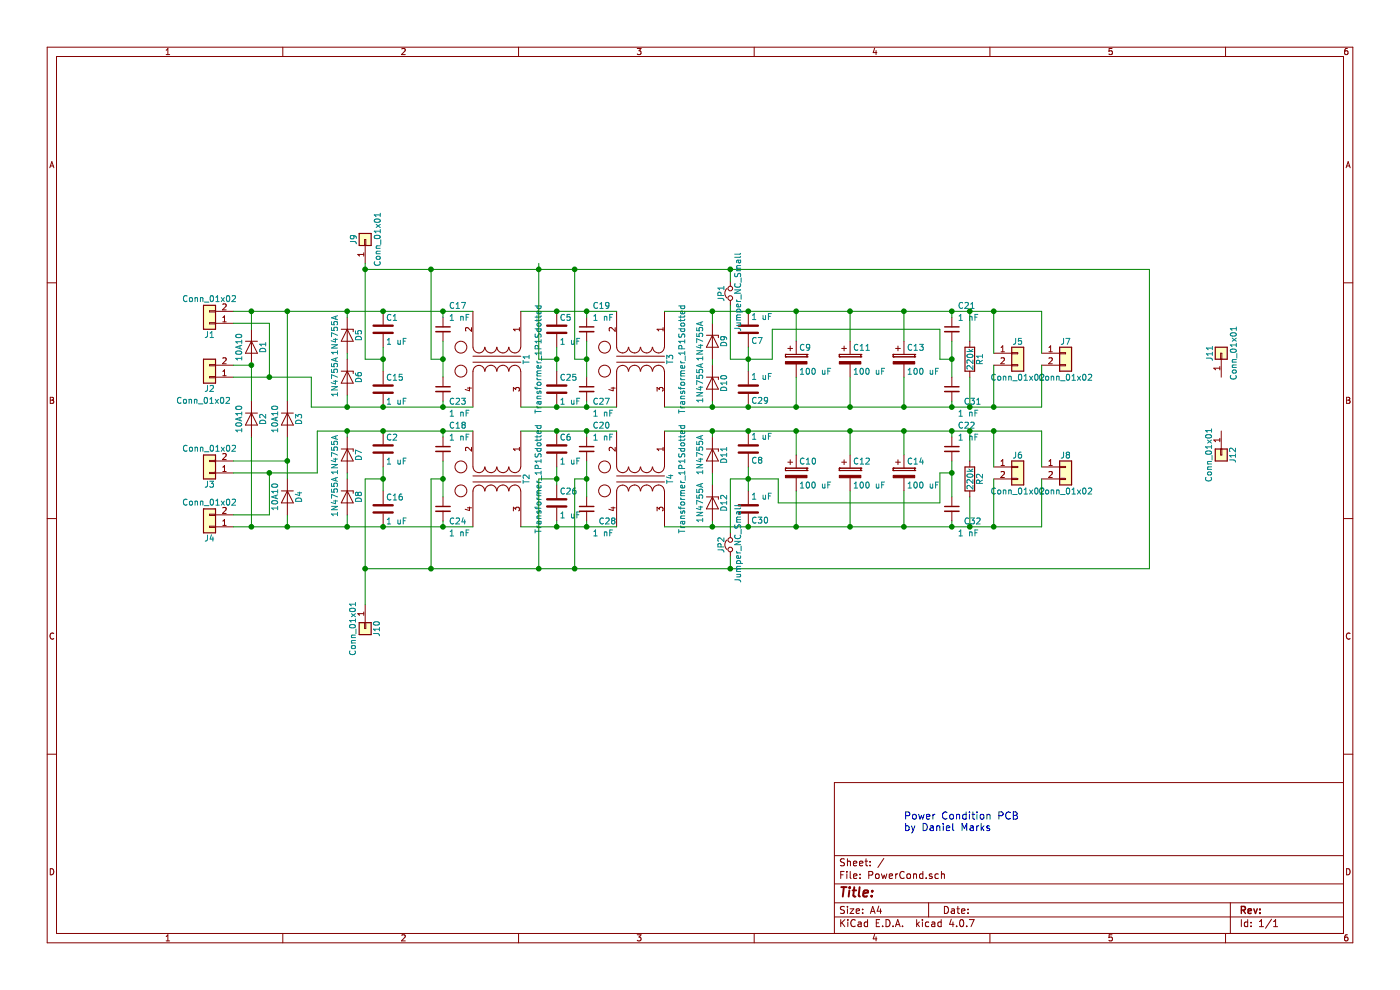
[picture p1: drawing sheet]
EESchema Schematic File Version 2
LIBS:power
LIBS:device
LIBS:switches
LIBS:relays
LIBS:motors
LIBS:transistors
LIBS:conn
LIBS:linear
LIBS:regul
LIBS:74xx
LIBS:cmos4000
LIBS:adc-dac
LIBS:memory
LIBS:xilinx
LIBS:microcontrollers
LIBS:dsp
LIBS:microchip
LIBS:analog_switches
LIBS:motorola
LIBS:texas
LIBS:intel
LIBS:audio
LIBS:interface
LIBS:digital-audio
LIBS:philips
LIBS:display
LIBS:cypress
LIBS:siliconi
LIBS:opto
LIBS:atmel
LIBS:contrib
LIBS:valves
LIBS:transformer_cnv
LIBS:PowerCond-cache
EELAYER 25 0
EELAYER END
$Descr A4 11693 8268
encoding utf-8
Sheet 1 1
Title ""
Date ""
Rev ""
Comp ""
Comment1 ""
Comment2 ""
Comment3 ""
Comment4 ""
$EndDescr
$Comp
L Transformer_1P1Sdotted T1
U 1 1
P 4150 3000
F 0 "T1" H 4150 3250 50  0000 C CNN
F 1 "Transformer_1P1Sdotted" H 4150 3350 50  0000 C CNN
F 2 "PowerCond:GenericCMCL3" H 4150 3000 50  0001 C CNN
F 3 "" H 4150 3000 50  0001 C CNN
	1    4150 3000
	0    1    1    0   
$EndComp
$Comp
L Conn_01x02 J2
U 1 1
P 1750 3150
F 0 "J2" H 1750 3250 50  0000 C CNN
F 1 "Conn_01x02" H 1800 3350 50  0000 C CNN
F 2 "Connectors_Terminal_Blocks:TerminalBlock_bornier-2_P5.08mm" H 1750 3150 50  0001 C CNN
F 3 "" H 1750 3150 50  0001 C CNN
F 4 "C395849" H 1750 3150 60  0001 C CNN "LCSC"
	1    1750 3150
	-1   0    0    1   
$EndComp
$Comp
L D D1
U 1 1
P 2100 2900
F 0 "D1" H 2100 3000 50  0000 C CNN
F 1 "10A10" H 2100 2800 50  0000 C CNN
F 2 "Diodes_THT:D_P600_R-6_P12.70mm_Horizontal" H 2100 2900 50  0001 C CNN
F 3 "" H 2100 2900 50  0001 C CNN
F 4 "C106904" H 2100 2900 60  0001 C CNN "LCSC"
	1    2100 2900
	0    1    1    0   
$EndComp
$Comp
L Conn_01x02 J3
U 1 1
P 1750 3950
F 0 "J3" H 1750 4050 50  0000 C CNN
F 1 "Conn_01x02" H 1750 3750 50  0000 C CNN
F 2 "Connectors_Terminal_Blocks:TerminalBlock_bornier-2_P5.08mm" H 1750 3950 50  0001 C CNN
F 3 "" H 1750 3950 50  0001 C CNN
F 4 "C395849" H 1750 3950 60  0001 C CNN "LCSC"
	1    1750 3950
	-1   0    0    1   
$EndComp
$Comp
L D D3
U 1 1
P 2400 3500
F 0 "D3" H 2400 3600 50  0000 C CNN
F 1 "10A10" H 2400 3400 50  0000 C CNN
F 2 "Diodes_THT:D_P600_R-6_P12.70mm_Horizontal" H 2400 3500 50  0001 C CNN
F 3 "" H 2400 3500 50  0001 C CNN
F 4 "C106904" H 2400 3500 60  0001 C CNN "LCSC"
	1    2400 3500
	0    1    1    0   
$EndComp
$Comp
L Transformer_1P1Sdotted T2
U 1 1
P 4150 4000
F 0 "T2" H 4150 4250 50  0000 C CNN
F 1 "Transformer_1P1Sdotted" H 4150 4350 50  0000 C CNN
F 2 "PowerCond:GenericCMCL3" H 4150 4000 50  0001 C CNN
F 3 "" H 4150 4000 50  0001 C CNN
	1    4150 4000
	0    1    1    0   
$EndComp
$Comp
L D D4
U 1 1
P 2400 4150
F 0 "D4" H 2400 4250 50  0000 C CNN
F 1 "10A10" H 2400 4050 50  0000 C CNN
F 2 "Diodes_THT:D_P600_R-6_P12.70mm_Horizontal" H 2400 4150 50  0001 C CNN
F 3 "" H 2400 4150 50  0001 C CNN
F 4 "C106904" H 2400 4150 60  0001 C CNN "LCSC"
	1    2400 4150
	0    1    1    0   
$EndComp
$Comp
L D D2
U 1 1
P 2100 3500
F 0 "D2" H 2100 3600 50  0000 C CNN
F 1 "10A10" H 2100 3400 50  0000 C CNN
F 2 "Diodes_THT:D_P600_R-6_P12.70mm_Horizontal" H 2100 3500 50  0001 C CNN
F 3 "" H 2100 3500 50  0001 C CNN
F 4 "C106904" H 2100 3500 60  0001 C CNN "LCSC"
	1    2100 3500
	0    1    1    0   
$EndComp
$Comp
L D_Zener D6
U 1 1
P 2900 3150
F 0 "D6" H 2900 3250 50  0000 C CNN
F 1 "1N4755A" H 2900 3050 50  0000 C CNN
F 2 "Diodes_THT:D_DO-41_SOD81_P7.62mm_Horizontal" H 2900 3150 50  0001 C CNN
F 3 "" H 2900 3150 50  0001 C CNN
F 4 "C8043" H 2900 3150 60  0001 C CNN "LCSC"
	1    2900 3150
	0    1    1    0   
$EndComp
$Comp
L D_Zener D5
U 1 1
P 2900 2800
F 0 "D5" H 2900 2900 50  0000 C CNN
F 1 "1N4755A" H 2900 2700 50  0000 C CNN
F 2 "Diodes_THT:D_DO-41_SOD81_P7.62mm_Horizontal" H 2900 2800 50  0001 C CNN
F 3 " " H 2900 2800 50  0001 C CNN
F 4 "C8043" H 2900 2800 60  0001 C CNN "LCSC"
	1    2900 2800
	0    1    1    0   
$EndComp
$Comp
L D_Zener D7
U 1 1
P 2900 3800
F 0 "D7" H 2900 3900 50  0000 C CNN
F 1 "1N4755A" H 2900 3700 50  0000 C CNN
F 2 "Diodes_THT:D_DO-41_SOD81_P7.62mm_Horizontal" H 2900 3800 50  0001 C CNN
F 3 "" H 2900 3800 50  0001 C CNN
F 4 "C8043" H 2900 3800 60  0001 C CNN "LCSC"
	1    2900 3800
	0    1    1    0   
$EndComp
$Comp
L D_Zener D8
U 1 1
P 2900 4150
F 0 "D8" H 2900 4250 50  0000 C CNN
F 1 "1N4755A" H 2900 4050 50  0000 C CNN
F 2 "Diodes_THT:D_DO-41_SOD81_P7.62mm_Horizontal" H 2900 4150 50  0001 C CNN
F 3 "" H 2900 4150 50  0001 C CNN
F 4 "C8043" H 2900 4150 60  0001 C CNN "LCSC"
	1    2900 4150
	0    1    1    0   
$EndComp
$Comp
L C C1
U 1 1
P 3200 2750
F 0 "C1" H 3225 2850 50  0000 L CNN
F 1 "1 uF" H 3225 2650 50  0000 L CNN
F 2 "Capacitors_THT:C_Axial_L5.1mm_D3.1mm_P12.50mm_Horizontal" H 3238 2600 50  0001 C CNN
F 3 "" H 3200 2750 50  0001 C CNN
F 4 "C178471" H 3200 2750 60  0001 C CNN "LCSC"
	1    3200 2750
	1    0    0    -1  
$EndComp
$Comp
L C C2
U 1 1
P 3200 3750
F 0 "C2" H 3225 3850 50  0000 L CNN
F 1 "1 uF" H 3225 3650 50  0000 L CNN
F 2 "Capacitors_THT:C_Axial_L5.1mm_D3.1mm_P12.50mm_Horizontal" H 3238 3600 50  0001 C CNN
F 3 "" H 3200 3750 50  0001 C CNN
F 4 "C178471" H 3200 3750 60  0001 C CNN "LCSC"
	1    3200 3750
	1    0    0    -1  
$EndComp
$Comp
L Conn_01x02 J1
U 1 1
P 1750 2700
F 0 "J1" H 1750 2800 50  0000 C CNN
F 1 "Conn_01x02" H 1750 2500 50  0000 C CNN
F 2 "Connectors_Terminal_Blocks:TerminalBlock_bornier-2_P5.08mm" H 1750 2700 50  0001 C CNN
F 3 "" H 1750 2700 50  0001 C CNN
F 4 "C395849" H 1750 2700 60  0001 C CNN "LCSC"
	1    1750 2700
	-1   0    0    1   
$EndComp
$Comp
L Conn_01x02 J4
U 1 1
P 1750 4400
F 0 "J4" H 1750 4500 50  0000 C CNN
F 1 "Conn_01x02" H 1750 4200 50  0000 C CNN
F 2 "Connectors_Terminal_Blocks:TerminalBlock_bornier-2_P5.08mm" H 1750 4400 50  0001 C CNN
F 3 "" H 1750 4400 50  0001 C CNN
F 4 "C395849" H 1750 4400 60  0001 C CNN "LCSC"
	1    1750 4400
	-1   0    0    1   
$EndComp
$Comp
L D_Zener D9
U 1 1
P 5950 2850
F 0 "D9" H 5950 2950 50  0000 C CNN
F 1 "1N4755A" H 5950 2750 50  0000 C CNN
F 2 "Diodes_THT:D_DO-41_SOD81_P7.62mm_Horizontal" H 5950 2850 50  0001 C CNN
F 3 "" H 5950 2850 50  0001 C CNN
F 4 "C8043" H 5950 2850 60  0001 C CNN "LCSC"
	1    5950 2850
	0    1    1    0   
$EndComp
$Comp
L D_Zener D10
U 1 1
P 5950 3200
F 0 "D10" H 5950 3300 50  0000 C CNN
F 1 "1N4755A" H 5950 3100 50  0000 C CNN
F 2 "Diodes_THT:D_DO-41_SOD81_P7.62mm_Horizontal" H 5950 3200 50  0001 C CNN
F 3 "" H 5950 3200 50  0001 C CNN
F 4 "C8043" H 5950 3200 60  0001 C CNN "LCSC"
	1    5950 3200
	0    1    1    0   
$EndComp
$Comp
L D_Zener D11
U 1 1
P 5950 3800
F 0 "D11" H 5950 3900 50  0000 C CNN
F 1 "1N4755A" H 5950 3700 50  0000 C CNN
F 2 "Diodes_THT:D_DO-41_SOD81_P7.62mm_Horizontal" H 5950 3800 50  0001 C CNN
F 3 "" H 5950 3800 50  0001 C CNN
F 4 "C8043" H 5950 3800 60  0001 C CNN "LCSC"
	1    5950 3800
	0    1    1    0   
$EndComp
$Comp
L D_Zener D12
U 1 1
P 5950 4200
F 0 "D12" H 5950 4300 50  0000 C CNN
F 1 "1N4755A" H 5950 4100 50  0000 C CNN
F 2 "Diodes_THT:D_DO-41_SOD81_P7.62mm_Horizontal" H 5950 4200 50  0001 C CNN
F 3 "" H 5950 4200 50  0001 C CNN
F 4 "C8043" H 5950 4200 60  0001 C CNN "LCSC"
	1    5950 4200
	0    1    1    0   
$EndComp
$Comp
L C C5
U 1 1
P 4650 2750
F 0 "C5" H 4675 2850 50  0000 L CNN
F 1 "1 uF" H 4675 2650 50  0000 L CNN
F 2 "Capacitors_THT:C_Axial_L5.1mm_D3.1mm_P12.50mm_Horizontal" H 4688 2600 50  0001 C CNN
F 3 "" H 4650 2750 50  0001 C CNN
F 4 "C178471" H 4650 2750 60  0001 C CNN "LCSC"
	1    4650 2750
	1    0    0    -1  
$EndComp
$Comp
L C C6
U 1 1
P 4650 3750
F 0 "C6" H 4675 3850 50  0000 L CNN
F 1 "1 uF" H 4675 3650 50  0000 L CNN
F 2 "Capacitors_THT:C_Axial_L5.1mm_D3.1mm_P12.50mm_Horizontal" H 4688 3600 50  0001 C CNN
F 3 "" H 4650 3750 50  0001 C CNN
F 4 "C178471" H 4650 3750 60  0001 C CNN "LCSC"
	1    4650 3750
	1    0    0    -1  
$EndComp
$Comp
L Transformer_1P1Sdotted T3
U 1 1
P 5350 3000
F 0 "T3" H 5350 3250 50  0000 C CNN
F 1 "Transformer_1P1Sdotted" H 5350 3350 50  0000 C CNN
F 2 "PowerCond:GenericCMCL3" H 5350 3000 50  0001 C CNN
F 3 "" H 5350 3000 50  0001 C CNN
F 4 "C249151" H 5350 3000 60  0001 C CNN "LCSC"
	1    5350 3000
	0    1    1    0   
$EndComp
$Comp
L Transformer_1P1Sdotted T4
U 1 1
P 5350 4000
F 0 "T4" H 5350 4250 50  0000 C CNN
F 1 "Transformer_1P1Sdotted" H 5350 4350 50  0000 C CNN
F 2 "PowerCond:GenericCMCL3" H 5350 4000 50  0001 C CNN
F 3 "" H 5350 4000 50  0001 C CNN
	1    5350 4000
	0    1    1    0   
$EndComp
$Comp
L C C7
U 1 1
P 6250 2750
F 0 "C7" H 6275 2850 50  0000 L CNN
F 1 "1 uF" H 6275 2650 50  0000 L CNN
F 2 "Capacitors_THT:C_Axial_L5.1mm_D3.1mm_P12.50mm_Horizontal" H 6288 2600 50  0001 C CNN
F 3 "" H 6250 2750 50  0001 C CNN
F 4 "C178471" H 6250 2750 60  0001 C CNN "LCSC"
	1    6250 2750
	1    0    0    1   
$EndComp
$Comp
L C C8
U 1 1
P 6250 3750
F 0 "C8" H 6275 3850 50  0000 L CNN
F 1 "1 uF" H 6275 3650 50  0000 L CNN
F 2 "Capacitors_THT:C_Axial_L5.1mm_D3.1mm_P12.50mm_Horizontal" H 6288 3600 50  0001 C CNN
F 3 "" H 6250 3750 50  0001 C CNN
F 4 "C178471" H 6250 3750 60  0001 C CNN "LCSC"
	1    6250 3750
	1    0    0    1   
$EndComp
$Comp
L CP C9
U 1 1
P 6650 3000
F 0 "C9" H 6675 3100 50  0000 L CNN
F 1 "100 uF" H 6675 2900 50  0000 L CNN
F 2 "Capacitors_THT:CP_Radial_D14.0mm_P7.50mm" H 6688 2850 50  0001 C CNN
F 3 "" H 6650 3000 50  0001 C CNN
F 4 "C330940" H 6650 3000 60  0001 C CNN "LCSC"
	1    6650 3000
	1    0    0    -1  
$EndComp
Text Notes 7550 6950 0    60   ~ 0
Power Condition PCB\nby Daniel Marks
$Comp
L CP C11
U 1 1
P 7100 3000
F 0 "C11" H 7125 3100 50  0000 L CNN
F 1 "100 uF" H 7125 2900 50  0000 L CNN
F 2 "Capacitors_THT:CP_Radial_D14.0mm_P7.50mm" H 7138 2850 50  0001 C CNN
F 3 "" H 7100 3000 50  0001 C CNN
F 4 "C330940" H 7100 3000 60  0001 C CNN "LCSC"
	1    7100 3000
	1    0    0    -1  
$EndComp
$Comp
L CP C10
U 1 1
P 6650 3950
F 0 "C10" H 6675 4050 50  0000 L CNN
F 1 "100 uF" H 6675 3850 50  0000 L CNN
F 2 "Capacitors_THT:CP_Radial_D14.0mm_P7.50mm" H 6688 3800 50  0001 C CNN
F 3 "" H 6650 3950 50  0001 C CNN
F 4 "C330940" H 6650 3950 60  0001 C CNN "LCSC"
	1    6650 3950
	1    0    0    -1  
$EndComp
$Comp
L CP C12
U 1 1
P 7100 3950
F 0 "C12" H 7125 4050 50  0000 L CNN
F 1 "100 uF" H 7125 3850 50  0000 L CNN
F 2 "Capacitors_THT:CP_Radial_D14.0mm_P7.50mm" H 7138 3800 50  0001 C CNN
F 3 "" H 7100 3950 50  0001 C CNN
F 4 "C330940" H 7100 3950 60  0001 C CNN "LCSC"
	1    7100 3950
	1    0    0    -1  
$EndComp
$Comp
L CP C13
U 1 1
P 7550 3000
F 0 "C13" H 7575 3100 50  0000 L CNN
F 1 "100 uF" H 7575 2900 50  0000 L CNN
F 2 "Capacitors_THT:CP_Radial_D14.0mm_P7.50mm" H 7588 2850 50  0001 C CNN
F 3 "" H 7550 3000 50  0001 C CNN
F 4 "C330940" H 7550 3000 60  0001 C CNN "LCSC"
	1    7550 3000
	1    0    0    -1  
$EndComp
$Comp
L CP C14
U 1 1
P 7550 3950
F 0 "C14" H 7575 4050 50  0000 L CNN
F 1 "100 uF" H 7575 3850 50  0000 L CNN
F 2 "Capacitors_THT:CP_Radial_D14.0mm_P7.50mm" H 7588 3800 50  0001 C CNN
F 3 "" H 7550 3950 50  0001 C CNN
F 4 "C330940" H 7550 3950 60  0001 C CNN "LCSC"
	1    7550 3950
	1    0    0    -1  
$EndComp
$Comp
L Conn_01x02 J5
U 1 1
P 8500 2950
F 0 "J5" H 8500 3050 50  0000 C CNN
F 1 "Conn_01x02" H 8500 2750 50  0000 C CNN
F 2 "Connectors_Terminal_Blocks:TerminalBlock_bornier-2_P5.08mm" H 8500 2950 50  0001 C CNN
F 3 "" H 8500 2950 50  0001 C CNN
F 4 "C395849" H 8500 2950 60  0001 C CNN "LCSC"
	1    8500 2950
	1    0    0    -1  
$EndComp
$Comp
L Conn_01x02 J6
U 1 1
P 8500 3900
F 0 "J6" H 8500 4000 50  0000 C CNN
F 1 "Conn_01x02" H 8500 3700 50  0000 C CNN
F 2 "Connectors_Terminal_Blocks:TerminalBlock_bornier-2_P5.08mm" H 8500 3900 50  0001 C CNN
F 3 "" H 8500 3900 50  0001 C CNN
F 4 "C395849" H 8500 3900 60  0001 C CNN "LCSC"
	1    8500 3900
	1    0    0    -1  
$EndComp
$Comp
L Conn_01x02 J7
U 1 1
P 8900 2950
F 0 "J7" H 8900 3050 50  0000 C CNN
F 1 "Conn_01x02" H 8900 2750 50  0000 C CNN
F 2 "Connectors_Terminal_Blocks:TerminalBlock_bornier-2_P5.08mm" H 8900 2950 50  0001 C CNN
F 3 "" H 8900 2950 50  0001 C CNN
F 4 "C395849" H 8900 2950 60  0001 C CNN "LCSC"
	1    8900 2950
	1    0    0    -1  
$EndComp
$Comp
L Conn_01x02 J8
U 1 1
P 8900 3900
F 0 "J8" H 8900 4000 50  0000 C CNN
F 1 "Conn_01x02" H 8900 3700 50  0000 C CNN
F 2 "Connectors_Terminal_Blocks:TerminalBlock_bornier-2_P5.08mm" H 8900 3900 50  0001 C CNN
F 3 "" H 8900 3900 50  0001 C CNN
F 4 "C395849" H 8900 3900 60  0001 C CNN "LCSC"
	1    8900 3900
	1    0    0    -1  
$EndComp
$Comp
L Conn_01x01 J9
U 1 1
P 3050 2000
F 0 "J9" H 3050 2100 50  0000 C CNN
F 1 "Conn_01x01" H 3050 1900 50  0000 C CNN
F 2 "Connectors:1pin" H 3050 2000 50  0001 C CNN
F 3 "" H 3050 2000 50  0001 C CNN
	1    3050 2000
	0    -1   -1   0   
$EndComp
$Comp
L Conn_01x01 J10
U 1 1
P 3050 5250
F 0 "J10" H 3050 5350 50  0000 C CNN
F 1 "Conn_01x01" H 3050 5150 50  0000 C CNN
F 2 "Connectors:1pin" H 3050 5250 50  0001 C CNN
F 3 "" H 3050 5250 50  0001 C CNN
	1    3050 5250
	0    1    1    0   
$EndComp
$Comp
L Conn_01x01 J11
U 1 1
P 10200 2950
F 0 "J11" H 10200 3050 50  0000 C CNN
F 1 "Conn_01x01" H 10200 2850 50  0000 C CNN
F 2 "Connectors:1pin" H 10200 2950 50  0001 C CNN
F 3 "" H 10200 2950 50  0001 C CNN
	1    10200 2950
	0    -1   -1   0   
$EndComp
$Comp
L Conn_01x01 J12
U 1 1
P 10200 3800
F 0 "J12" H 10200 3900 50  0000 C CNN
F 1 "Conn_01x01" H 10200 3700 50  0000 C CNN
F 2 "Connectors:1pin" H 10200 3800 50  0001 C CNN
F 3 "" H 10200 3800 50  0001 C CNN
	1    10200 3800
	0    1    1    0   
$EndComp
$Comp
L C C15
U 1 1
P 3200 3250
F 0 "C15" H 3225 3350 50  0000 L CNN
F 1 "1 uF" H 3225 3150 50  0000 L CNN
F 2 "Capacitors_THT:C_Axial_L5.1mm_D3.1mm_P12.50mm_Horizontal" H 3238 3100 50  0001 C CNN
F 3 "" H 3200 3250 50  0001 C CNN
F 4 "C178471" H 3200 3250 60  0001 C CNN "LCSC"
	1    3200 3250
	1    0    0    -1  
$EndComp
$Comp
L C C16
U 1 1
P 3200 4250
F 0 "C16" H 3225 4350 50  0000 L CNN
F 1 "1 uF" H 3225 4150 50  0000 L CNN
F 2 "Capacitors_THT:C_Axial_L5.1mm_D3.1mm_P12.50mm_Horizontal" H 3238 4100 50  0001 C CNN
F 3 "" H 3200 4250 50  0001 C CNN
F 4 "C178471" H 3200 4250 60  0001 C CNN "LCSC"
	1    3200 4250
	1    0    0    -1  
$EndComp
$Comp
L C_Small C18
U 1 1
P 3700 3750
F 0 "C18" H 3750 3950 50  0000 L CNN
F 1 "1 nF" H 3750 3850 50  0000 L CNN
F 2 "Capacitors_THT:C_Disc_D5.0mm_W2.5mm_P5.00mm" H 3700 3750 50  0001 C CNN
F 3 "" H 3700 3750 50  0001 C CNN
F 4 "C249151" H 3700 3750 60  0001 C CNN "LCSC"
	1    3700 3750
	1    0    0    -1  
$EndComp
$Comp
L C_Small C17
U 1 1
P 3700 2750
F 0 "C17" H 3750 2950 50  0000 L CNN
F 1 "1 nF" H 3750 2850 50  0000 L CNN
F 2 "Capacitors_THT:C_Disc_D5.0mm_W2.5mm_P5.00mm" H 3700 2750 50  0001 C CNN
F 3 "" H 3700 2750 50  0001 C CNN
F 4 "C249151" H 3700 2750 60  0001 C CNN "LCSC"
	1    3700 2750
	1    0    0    -1  
$EndComp
$Comp
L C_Small C19
U 1 1
P 4900 2750
F 0 "C19" H 4950 2950 50  0000 L CNN
F 1 "1 nF" H 4950 2850 50  0000 L CNN
F 2 "Capacitors_THT:C_Disc_D5.0mm_W2.5mm_P5.00mm" H 4900 2750 50  0001 C CNN
F 3 "" H 4900 2750 50  0001 C CNN
	1    4900 2750
	1    0    0    -1  
$EndComp
$Comp
L C_Small C20
U 1 1
P 4900 3750
F 0 "C20" H 4950 3950 50  0000 L CNN
F 1 "1 nF" H 4950 3850 50  0000 L CNN
F 2 "Capacitors_THT:C_Disc_D5.0mm_W2.5mm_P5.00mm" H 4900 3750 50  0001 C CNN
F 3 "" H 4900 3750 50  0001 C CNN
F 4 "C249151" H 4900 3750 60  0001 C CNN "LCSC"
	1    4900 3750
	1    0    0    -1  
$EndComp
$Comp
L C_Small C21
U 1 1
P 7950 2750
F 0 "C21" H 8000 2950 50  0000 L CNN
F 1 "1 nF" H 8000 2850 50  0000 L CNN
F 2 "Capacitors_THT:C_Disc_D5.0mm_W2.5mm_P5.00mm" H 7950 2750 50  0001 C CNN
F 3 "" H 7950 2750 50  0001 C CNN
F 4 "C249151" H 7950 2750 60  0001 C CNN "LCSC"
	1    7950 2750
	1    0    0    -1  
$EndComp
$Comp
L C_Small C22
U 1 1
P 7950 3750
F 0 "C22" H 8000 3950 50  0000 L CNN
F 1 "1 nF" H 8000 3850 50  0000 L CNN
F 2 "Capacitors_THT:C_Disc_D5.0mm_W2.5mm_P5.00mm" H 7950 3750 50  0001 C CNN
F 3 "" H 7950 3750 50  0001 C CNN
F 4 "C249151" H 7950 3750 60  0001 C CNN "LCSC"
	1    7950 3750
	1    0    0    -1  
$EndComp
$Comp
L C C25
U 1 1
P 4650 3250
F 0 "C25" H 4675 3350 50  0000 L CNN
F 1 "1 uF" H 4675 3150 50  0000 L CNN
F 2 "Capacitors_THT:C_Axial_L5.1mm_D3.1mm_P12.50mm_Horizontal" H 4688 3100 50  0001 C CNN
F 3 "" H 4650 3250 50  0001 C CNN
F 4 "C178471" H 4650 3250 60  0001 C CNN "LCSC"
	1    4650 3250
	1    0    0    -1  
$EndComp
$Comp
L C C26
U 1 1
P 4650 4200
F 0 "C26" H 4675 4300 50  0000 L CNN
F 1 "1 uF" H 4675 4100 50  0000 L CNN
F 2 "Capacitors_THT:C_Axial_L5.1mm_D3.1mm_P12.50mm_Horizontal" H 4688 4050 50  0001 C CNN
F 3 "" H 4650 4200 50  0001 C CNN
F 4 "C178471" H 4650 4200 60  0001 C CNN "LCSC"
	1    4650 4200
	1    0    0    -1  
$EndComp
$Comp
L C C29
U 1 1
P 6250 3250
F 0 "C29" H 6275 3350 50  0000 L CNN
F 1 "1 uF" H 6275 3150 50  0000 L CNN
F 2 "Capacitors_THT:C_Axial_L5.1mm_D3.1mm_P12.50mm_Horizontal" H 6288 3100 50  0001 C CNN
F 3 "" H 6250 3250 50  0001 C CNN
F 4 "C178471" H 6250 3250 60  0001 C CNN "LCSC"
	1    6250 3250
	1    0    0    1   
$EndComp
$Comp
L C C30
U 1 1
P 6250 4250
F 0 "C30" H 6275 4350 50  0000 L CNN
F 1 "1 uF" H 6275 4150 50  0000 L CNN
F 2 "Capacitors_THT:C_Axial_L5.1mm_D3.1mm_P12.50mm_Horizontal" H 6288 4100 50  0001 C CNN
F 3 "" H 6250 4250 50  0001 C CNN
F 4 "C178471" H 6250 4250 60  0001 C CNN "LCSC"
	1    6250 4250
	1    0    0    1   
$EndComp
$Comp
L C_Small C23
U 1 1
P 3700 3250
F 0 "C23" H 3750 3150 50  0000 L CNN
F 1 "1 nF" H 3750 3050 50  0000 L CNN
F 2 "Capacitors_THT:C_Disc_D5.0mm_W2.5mm_P5.00mm" H 3700 3250 50  0001 C CNN
F 3 "" H 3700 3250 50  0001 C CNN
F 4 "C249151" H 3700 3250 60  0001 C CNN "LCSC"
	1    3700 3250
	1    0    0    -1  
$EndComp
$Comp
L C_Small C24
U 1 1
P 3700 4250
F 0 "C24" H 3750 4150 50  0000 L CNN
F 1 "1 nF" H 3750 4050 50  0000 L CNN
F 2 "Capacitors_THT:C_Disc_D5.0mm_W2.5mm_P5.00mm" H 3700 4250 50  0001 C CNN
F 3 "" H 3700 4250 50  0001 C CNN
F 4 "C249151" H 3700 4250 60  0001 C CNN "LCSC"
	1    3700 4250
	1    0    0    -1  
$EndComp
$Comp
L C_Small C27
U 1 1
P 4900 3250
F 0 "C27" H 4950 3150 50  0000 L CNN
F 1 "1 nF" H 4950 3050 50  0000 L CNN
F 2 "Capacitors_THT:C_Disc_D5.0mm_W2.5mm_P5.00mm" H 4900 3250 50  0001 C CNN
F 3 "" H 4900 3250 50  0001 C CNN
F 4 "C249151" H 4900 3250 60  0001 C CNN "LCSC"
	1    4900 3250
	1    0    0    -1  
$EndComp
$Comp
L C_Small C28
U 1 1
P 4900 4250
F 0 "C28" H 5000 4150 50  0000 L CNN
F 1 "1 nF" H 4950 4050 50  0000 L CNN
F 2 "Capacitors_THT:C_Disc_D5.0mm_W2.5mm_P5.00mm" H 4900 4250 50  0001 C CNN
F 3 "" H 4900 4250 50  0001 C CNN
F 4 "C249151" H 4900 4250 60  0001 C CNN "LCSC"
	1    4900 4250
	1    0    0    -1  
$EndComp
$Comp
L C_Small C31
U 1 1
P 7950 3250
F 0 "C31" H 8050 3150 50  0000 L CNN
F 1 "1 nF" H 8000 3050 50  0000 L CNN
F 2 "Capacitors_THT:C_Disc_D5.0mm_W2.5mm_P5.00mm" H 7950 3250 50  0001 C CNN
F 3 "" H 7950 3250 50  0001 C CNN
F 4 "C249151" H 7950 3250 60  0001 C CNN "LCSC"
	1    7950 3250
	1    0    0    -1  
$EndComp
$Comp
L C_Small C32
U 1 1
P 7950 4250
F 0 "C32" H 8050 4150 50  0000 L CNN
F 1 "1 nF" H 8000 4050 50  0000 L CNN
F 2 "Capacitors_THT:C_Disc_D5.0mm_W2.5mm_P5.00mm" H 7950 4250 50  0001 C CNN
F 3 "" H 7950 4250 50  0001 C CNN
F 4 "C249151" H 7950 4250 60  0001 C CNN "LCSC"
	1    7950 4250
	1    0    0    -1  
$EndComp
Wire Wire Line
	2600 3400 3950 3400
Wire Wire Line
	1950 2600 3950 2600
Wire Wire Line
	1950 3050 2100 3050
Wire Wire Line
	2400 2600 2400 3350
Connection ~ 2400 2600
Wire Wire Line
	2400 3650 2400 4000
Wire Wire Line
	2400 3850 1950 3850
Wire Wire Line
	2650 3600 3950 3600
Wire Wire Line
	2650 3950 2650 3600
Wire Wire Line
	1950 3950 2650 3950
Connection ~ 2400 3850
Wire Wire Line
	2400 4400 2400 4300
Wire Wire Line
	1950 4400 3950 4400
Wire Wire Line
	1950 3150 2600 3150
Wire Wire Line
	2600 3150 2600 3400
Wire Wire Line
	2100 3050 2100 3350
Connection ~ 2100 3050
Wire Wire Line
	2100 4400 2100 3650
Connection ~ 2400 4400
Wire Wire Line
	2900 2650 2900 2600
Connection ~ 2900 2600
Wire Wire Line
	2900 3000 2900 2950
Wire Wire Line
	2900 3300 2900 3400
Connection ~ 2900 3400
Wire Wire Line
	2900 4000 2900 3950
Wire Wire Line
	2900 3650 2900 3600
Connection ~ 2900 3600
Wire Wire Line
	2900 4300 2900 4400
Connection ~ 2900 4400
Wire Wire Line
	3200 2600 3200 2600
Connection ~ 3200 2600
Connection ~ 3200 3400
Wire Wire Line
	3200 3600 3200 3600
Connection ~ 3200 3600
Connection ~ 3200 4400
Wire Wire Line
	2250 3150 2250 2700
Connection ~ 2250 3150
Wire Wire Line
	1950 4300 2250 4300
Wire Wire Line
	2250 4300 2250 3950
Connection ~ 2250 3950
Connection ~ 2100 4400
Wire Wire Line
	2100 2750 2100 2600
Connection ~ 2100 2600
Wire Wire Line
	2250 2700 1950 2700
Wire Wire Line
	5950 3350 5950 3400
Wire Wire Line
	5550 3400 8700 3400
Wire Wire Line
	5950 2700 5950 2600
Wire Wire Line
	5550 2600 8700 2600
Wire Wire Line
	5950 3000 5950 3050
Wire Wire Line
	5550 3600 8700 3600
Wire Wire Line
	5950 3600 5950 3650
Wire Wire Line
	5950 4350 5950 4400
Wire Wire Line
	5550 4400 8700 4400
Wire Wire Line
	5950 4050 5950 3950
Connection ~ 5950 2600
Connection ~ 5950 3400
Connection ~ 5950 3600
Connection ~ 5950 4400
Wire Wire Line
	4350 2600 5150 2600
Wire Wire Line
	4350 3400 5150 3400
Wire Wire Line
	4350 3600 5150 3600
Wire Wire Line
	4350 4400 5150 4400
Wire Wire Line
	6250 2600 6250 2600
Wire Wire Line
	6250 3600 6250 3600
Wire Wire Line
	6650 2600 6650 2850
Connection ~ 6250 2600
Wire Wire Line
	6650 3400 6650 3150
Connection ~ 6250 3400
Wire Wire Line
	7100 2600 7100 2850
Connection ~ 6650 2600
Wire Wire Line
	7100 3400 7100 3150
Connection ~ 6650 3400
Wire Wire Line
	6650 3600 6650 3800
Connection ~ 6250 3600
Wire Wire Line
	6650 4400 6650 4100
Connection ~ 6250 4400
Wire Wire Line
	7100 3600 7100 3800
Connection ~ 6650 3600
Wire Wire Line
	7100 4400 7100 4100
Connection ~ 6650 4400
Wire Wire Line
	7550 2600 7550 2850
Connection ~ 7100 2600
Wire Wire Line
	7550 3400 7550 3150
Connection ~ 7100 3400
Wire Wire Line
	7550 3600 7550 3800
Connection ~ 7100 3600
Wire Wire Line
	7550 4400 7550 4100
Connection ~ 7100 4400
Connection ~ 7550 2600
Connection ~ 7550 3400
Connection ~ 7550 3600
Wire Wire Line
	8700 2600 8700 2950
Wire Wire Line
	8700 3400 8700 3050
Wire Wire Line
	8700 3600 8700 3900
Wire Wire Line
	8700 4400 8700 4000
Wire Wire Line
	3200 2900 3200 3100
Wire Wire Line
	3200 3900 3200 4100
Wire Wire Line
	3050 3000 3200 3000
Connection ~ 3200 3000
Wire Wire Line
	3050 4000 3200 4000
Connection ~ 3200 4000
Wire Wire Line
	3050 4000 3050 5050
Wire Wire Line
	3700 3650 3700 3600
Connection ~ 3700 3600
Connection ~ 3700 4400
Wire Wire Line
	3050 2200 3050 3000
Wire Wire Line
	3700 2650 3700 2600
Connection ~ 3700 2600
Connection ~ 3700 3400
Wire Wire Line
	4650 2600 4650 2600
Connection ~ 4650 2600
Connection ~ 4650 3400
Wire Wire Line
	4900 2650 4900 2600
Connection ~ 4900 2600
Connection ~ 4900 3400
Wire Wire Line
	4650 3600 4650 3600
Connection ~ 4650 3600
Connection ~ 4650 4400
Wire Wire Line
	4900 3650 4900 3600
Connection ~ 4900 3600
Connection ~ 4900 4400
Wire Wire Line
	8300 2950 8300 2600
Connection ~ 8300 2600
Wire Wire Line
	8300 3050 8300 3400
Connection ~ 8300 3400
Wire Wire Line
	8300 3900 8300 3600
Connection ~ 8300 3600
Wire Wire Line
	8300 4000 8300 4400
Connection ~ 8300 4400
Wire Wire Line
	7950 2650 7950 2600
Connection ~ 7950 2600
Connection ~ 7950 3400
Wire Wire Line
	7950 3650 7950 3600
Connection ~ 7950 3600
Wire Wire Line
	4650 3400 4650 3400
Wire Wire Line
	4650 2900 4650 3100
Wire Wire Line
	3050 2250 9600 2250
Wire Wire Line
	4500 2200 4500 3000
Wire Wire Line
	4500 3000 4650 3000
Connection ~ 4650 3000
Connection ~ 3050 2250
Wire Wire Line
	4650 4350 4650 4400
Wire Wire Line
	4650 3900 4650 4050
Wire Wire Line
	3050 4750 9600 4750
Connection ~ 3050 4750
Wire Wire Line
	6250 3400 6250 3400
Wire Wire Line
	6250 2900 6250 3100
Wire Wire Line
	6100 3000 6450 3000
Connection ~ 6250 3000
Connection ~ 4500 2250
Wire Wire Line
	6250 4400 6250 4400
Wire Wire Line
	6250 3900 6250 4100
Wire Wire Line
	6100 4000 6500 4000
Connection ~ 6250 4000
Wire Wire Line
	3700 3350 3700 3400
Wire Wire Line
	3700 2850 3700 3150
Wire Wire Line
	3600 2250 3600 3000
Wire Wire Line
	3600 3000 3700 3000
Connection ~ 3700 3000
Connection ~ 3600 2250
Wire Wire Line
	3700 4350 3700 4400
Wire Wire Line
	3700 3850 3700 4150
Wire Wire Line
	3700 4000 3600 4000
Wire Wire Line
	3600 4000 3600 4750
Connection ~ 3600 4750
Connection ~ 3700 4000
Wire Wire Line
	4900 3350 4900 3400
Wire Wire Line
	4900 2850 4900 3150
Wire Wire Line
	4800 2250 4800 3000
Wire Wire Line
	4800 3000 4900 3000
Connection ~ 4900 3000
Connection ~ 4800 2250
Wire Wire Line
	9600 4750 9600 2250
Connection ~ 6100 4750
Connection ~ 6100 2250
Wire Wire Line
	4900 3850 4900 4150
Wire Wire Line
	4900 4350 4900 4400
Wire Wire Line
	4900 4000 4800 4000
Wire Wire Line
	4800 4000 4800 4750
Connection ~ 4800 4750
Connection ~ 4900 4000
Wire Wire Line
	7950 3350 7950 3400
Wire Wire Line
	7950 2850 7950 3150
Wire Wire Line
	7950 3000 7850 3000
Wire Wire Line
	7850 3000 7850 2750
Connection ~ 7950 3000
Wire Wire Line
	7950 4350 7950 4400
Wire Wire Line
	7950 3850 7950 4150
Wire Wire Line
	7950 3950 7850 3950
Wire Wire Line
	7850 3950 7850 4200
Connection ~ 7950 3950
Wire Wire Line
	4650 4000 4500 4000
Wire Wire Line
	4500 4000 4500 4750
Connection ~ 4500 4750
Connection ~ 4650 4000
Wire Wire Line
	6500 4000 6500 4200
Wire Wire Line
	6500 4200 7850 4200
Wire Wire Line
	6450 3000 6450 2750
Wire Wire Line
	6450 2750 7850 2750
$Comp
L Jumper_NC_Small JP1
U 1 1
P 6100 2450
F 0 "JP1" H 6100 2530 50  0000 C CNN
F 1 "Jumper_NC_Small" H 6110 2390 50  0000 C CNN
F 2 "Pin_Headers:Pin_Header_Straight_1x02_Pitch2.54mm" H 6100 2450 50  0001 C CNN
F 3 "" H 6100 2450 50  0001 C CNN
	1    6100 2450
	0    -1   -1   0   
$EndComp
$Comp
L Jumper_NC_Small JP2
U 1 1
P 6100 4550
F 0 "JP2" H 6100 4630 50  0000 C CNN
F 1 "Jumper_NC_Small" H 6110 4490 50  0000 C CNN
F 2 "Pin_Headers:Pin_Header_Straight_1x02_Pitch2.54mm" H 6100 4550 50  0001 C CNN
F 3 "" H 6100 4550 50  0001 C CNN
	1    6100 4550
	0    -1   -1   0   
$EndComp
Wire Wire Line
	6100 4450 6100 4000
Wire Wire Line
	6100 4650 6100 4750
Wire Wire Line
	6100 2350 6100 2250
Wire Wire Line
	6100 2550 6100 3000
Connection ~ 7550 4400
Connection ~ 7950 4400
$Comp
L R R1
U 1 1
P 8100 3000
F 0 "R1" V 8180 3000 50  0000 C CNN
F 1 "220k" V 8100 3000 50  0000 C CNN
F 2 "Resistors_THT:R_Axial_DIN0309_L9.0mm_D3.2mm_P12.70mm_Horizontal" V 8030 3000 50  0001 C CNN
F 3 "" H 8100 3000 50  0001 C CNN
	1    8100 3000
	1    0    0    -1  
$EndComp
Wire Wire Line
	8100 2850 8100 2600
Connection ~ 8100 2600
Wire Wire Line
	8100 3150 8100 3400
Connection ~ 8100 3400
$Comp
L R R2
U 1 1
P 8100 4000
F 0 "R2" V 8180 4000 50  0000 C CNN
F 1 "220k" V 8100 4000 50  0000 C CNN
F 2 "Resistors_THT:R_Axial_DIN0309_L9.0mm_D3.2mm_P12.70mm_Horizontal" V 8030 4000 50  0001 C CNN
F 3 "" H 8100 4000 50  0001 C CNN
	1    8100 4000
	1    0    0    -1  
$EndComp
Wire Wire Line
	8100 3850 8100 3600
Connection ~ 8100 3600
Wire Wire Line
	8100 4150 8100 4400
Connection ~ 8100 4400
$EndSCHEMATC
